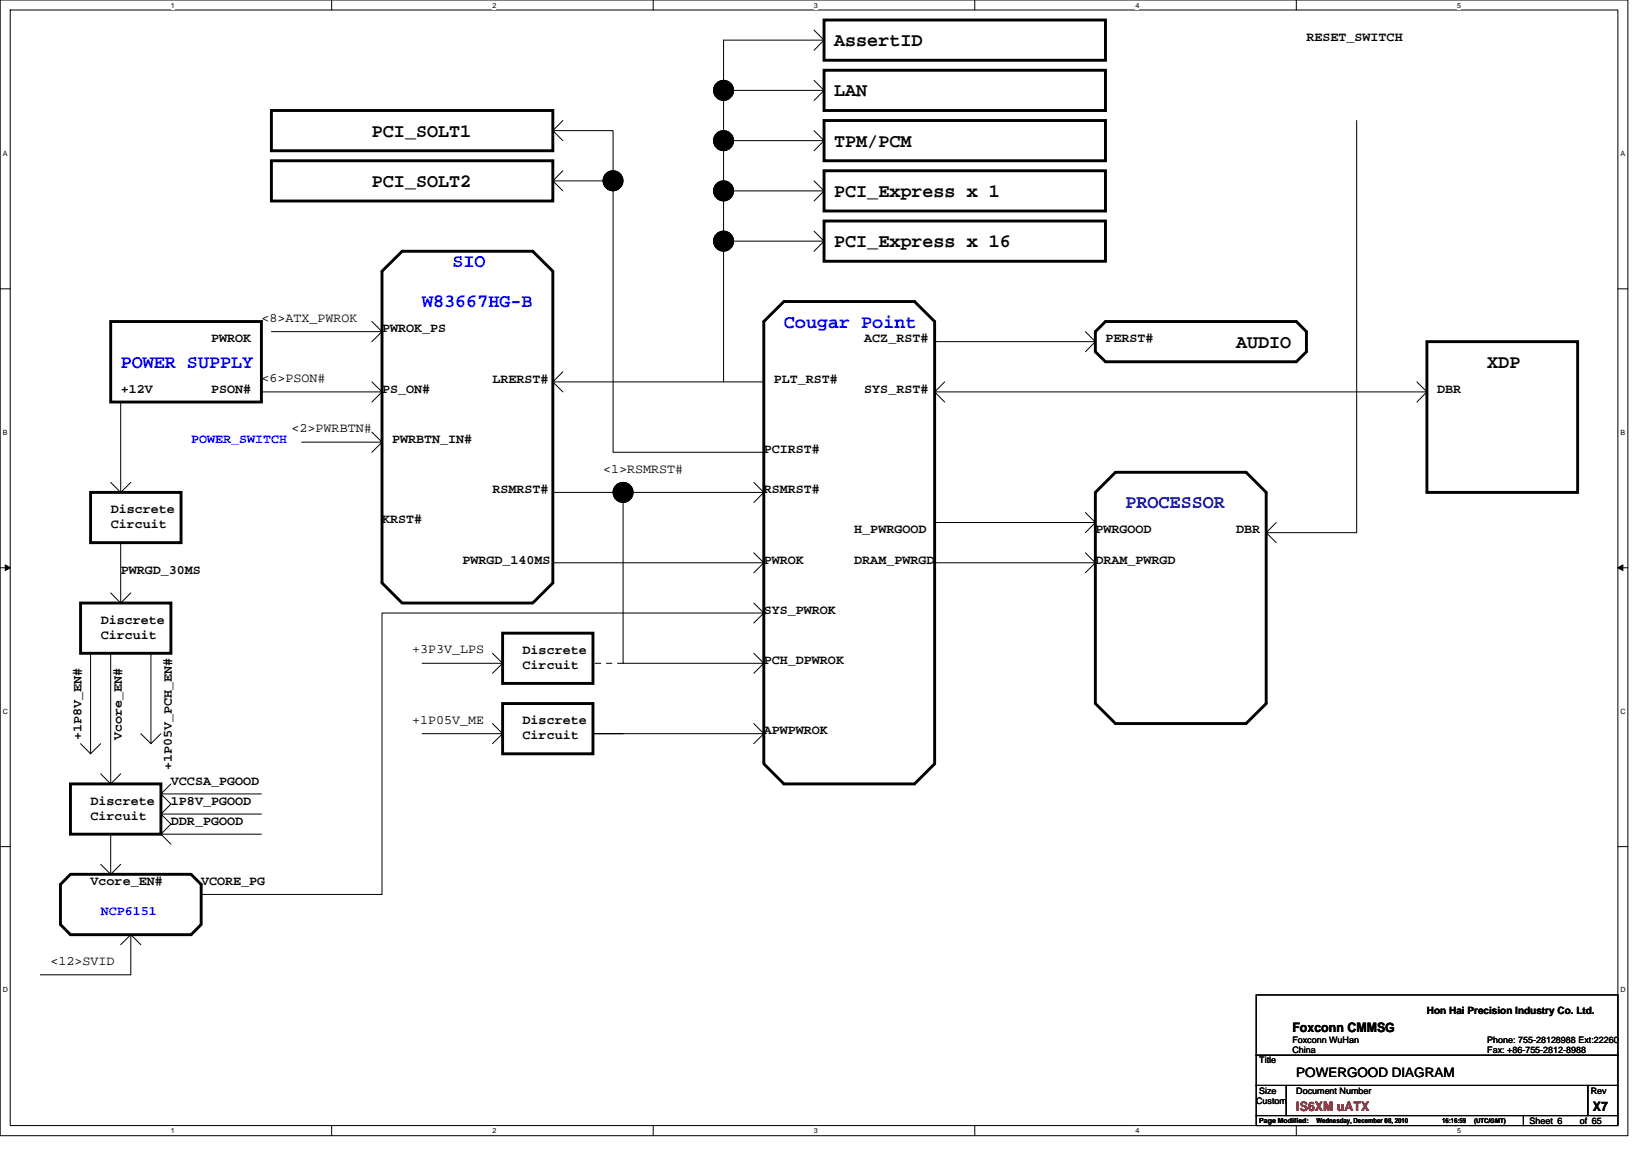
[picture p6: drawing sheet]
<svg xmlns="http://www.w3.org/2000/svg" width="297mm" height="210mm" viewBox="0 0 297 210" stroke-linecap="round" stroke-linejoin="round" font-family="sans-serif">
<path d="M0 0h296.3v206.7h-296.3zM1.9 1.8h292.6v203h-292.6z" fill="none" stroke="#000" stroke-width=".18"/>
<g fill="#fff">
<path d="M31.1 .2h.7v1.5h-.7z"/>
<path d="M31.1 205h.7v1.5h-.7z"/>
</g>
<path d="M60.4 0v1.8M60.4 204.8v1.8" fill="none" stroke="#000" stroke-width=".18"/>
<g fill="#fff">
<path d="M89.6 .2h.7v1.5h-.7z"/>
<path d="M89.6 205h.7v1.5h-.7z"/>
</g>
<path d="M118.9 0v1.8M118.9 204.8v1.8" fill="none" stroke="#000" stroke-width=".18"/>
<g fill="#fff">
<path d="M148.1 .2h.8v1.5h-.8z"/>
<path d="M148.1 205h.8v1.5h-.8z"/>
</g>
<path d="M177.4 0v1.8M177.4 204.8v1.8" fill="none" stroke="#000" stroke-width=".18"/>
<g fill="#fff">
<path d="M206.7 .2h.7v1.5h-.7z"/>
<path d="M206.7 205h.7v1.5h-.7z"/>
</g>
<path d="M235.9 0v1.8M235.9 204.8v1.8" fill="none" stroke="#000" stroke-width=".18"/>
<g fill="#fff">
<path d="M265.2 .2h.7v1.5h-.7z"/>
<path d="M265.2 205h.7v1.5h-.7z"/>
<path d="M.5 27.2h.9v1.4h-.9z"/>
<path d="M294.9 27.2h.9v1.4h-.9z"/>
<path d="M.5 77.9h.9v1.5h-.9z"/>
<path d="M294.9 77.9h.9v1.5h-.9z"/>
</g>
<path d="M0 52.6h1.9M294.5 52.6h1.8" fill="none" stroke="#000" stroke-width=".18"/>
<g fill="#fff">
<path d="M.5 128.7h1v1.4h-1z"/>
<path d="M294.9 128.7h1v1.4h-1z"/>
</g>
<path d="M0 103.3h1.9M294.5 103.3h1.8" fill="none" stroke="#000" stroke-width=".18"/>
<path d="M.9 102.8l1 .5-1 .5zM294.5 103.3l.9-.5v1z" fill="#000" stroke="#000" stroke-width=".18"/>
<g fill="#fff">
<path d="M.5 179.4h1v1.5h-1z"/>
<path d="M294.9 179.4h1v1.5h-1z"/>
</g>
<g fill="none" stroke="#000" stroke-width=".18">
<path d="M131.7 16.4h18.3M148.2 14.6l1.8 1.8M148.2 5.5l1.8 1.8M150 16.4l-1.8 1.9M150 7.3l-1.8 1.8M150 7.3h-18.3v62.2M100.6 23.8l1.8 1.8M100.6 23.8h11v58.5h27.4M102.4 21.9l-1.8 1.9M102.4 31.1l-1.8 1.8M111.6 32.9h-11l1.8 1.8M131.7 34.7h18.3"/>
<path d="M131.7 25.6h18.3M148.2 32.9l1.8 1.8M148.2 23.8l1.8 1.8M150 34.7l-1.8 1.9M150 25.6l-1.8 1.8M246.9 21.9v49.4M67.7 58.5l1.8 1.8M131.7 43.9h18.3M148.2 42.1l1.8 1.8M150 43.9l-1.8 1.8M22 73.2v16.4M47.6 71.3h21.9"/>
<path d="M49.4 60.3h20.1M67.7 78.6l1.8 1.9M67.7 69.5l1.8 1.8M69.5 60.3l-1.8 1.9M69.5 71.3l-1.8 1.9M100.6 69.5l1.8 1.8M100.6 69.5h38.4M102.4 67.6l-1.8 1.9M170.1 62.2h29.3M170.1 71.3h76.8M170.1 71.3l1.8 1.9M171.9 69.5l-1.8 1.8"/>
<path d="M197.5 60.3l1.9 1.9M199.4 62.2l-1.9 1.8M246.9 71.3h12.8M246.9 71.3v25.6h-16.4M257.9 69.5l1.8 1.8M259.7 71.3l-1.8 1.9M20.1 87.8l1.9 1.8M22 98.7v11M23.8 87.8l-1.8 1.8M54.9 80.5h14.6M69.5 80.5l-1.8 1.8M100.6 89.6h38.4"/>
<path d="M113.4 89.6v31.1h25.6M137.2 87.8l1.8 1.8M139 89.6l-1.8 1.8M170.1 95.1h29.3M197.5 93.3l1.9 1.8M199.4 95.1l-1.9 1.8M230.5 96.9l1.8 1.8M232.3 95.1l-1.8 1.8M16.5 118.9v18.3M20.1 107.9l1.9 1.8M20.1 118.9v23.7M23.8 107.9l-1.8 1.8"/>
<path d="M27.5 118.9v16.4M89.6 118.9l1.9 1.8M100.6 102.4h38.4M137.2 109.7l1.8 1.8M137.2 100.6l1.8 1.8M137.2 118.9l1.8 1.8M139 111.5h-69.5v51.3h-32.9M139 111.5l-1.8 1.9M139 102.4l-1.8 1.8M170.1 102.4h29.3M197.5 100.6l1.9 1.8M199.4 102.4l-1.9 1.8"/>
<path d="M14.7 135.3l1.8 1.9M18.3 135.3l-1.8 1.9M25.6 133.5l1.9 1.8M29.3 133.5l-1.8 1.8M76.8 120.7h14.7M76.8 133.5h14.7M89.6 131.7l1.9 1.8M91.5 120.7l-1.9 1.8M91.5 133.5l-1.9 1.8M113.4 133.5h-5.5h31.1M137.2 131.7l1.8 1.8M139 120.7l-1.8 1.8"/>
<path d="M139 133.5l-1.8 1.8M0 154.1h1.9M18.3 157.3l1.8 1.8M18.3 140.8l1.8 1.8M20.1 151.8v7.3M22 157.3l-1.9 1.8M22 140.8l-1.9 1.8M29.3 144.5l1.8 1.8-1.8 1.8h18.3M29.3 148.1l1.8 1.8-1.8 1.9M31.1 142.6l-1.8 1.9h18.3M47.6 151.8h-18.3l1.8 1.8M294.5 154.1h1.8"/>
<path d="M23.8 170.1v7.3h-16.5M23.8 170.1l-1.8 1.8M23.8 170.1l1.8 1.8M228.6 181h65.9v11h-65.9zM228.6 192h65.9v5.5h-65.9zM228.6 197.5h5.5v5.5h-5.5zM234.1 197.5h54.9v5.5h-54.9zM289 197.5h5.5v5.5h-5.5zM228.6 203h48.7v1.8h-48.7zM277.3 203h17.2v1.8h-17.2z"/>
</g>
<g fill="none" stroke="#000" stroke-width=".53">
<path d="M150 12.8h51.2v7.3h-51.2zM150 3.6h51.2v7.4h-51.2zM49.4 29.3h51.2v7.3h-51.2zM49.4 20.1h51.2v7.3h-51.2zM150 31.1h51.2v7.3h-51.2zM150 21.9h51.2v7.4h-51.2zM20.1 58.5h27.5v14.7h-27.5zM69.5 49.4l3.7-3.7h23.8l3.6 3.7v56.7l-3.6 3.6h-23.8l-3.7-3.6zM139 58.5l3.7-3.6h23.8l3.6 3.6v80.5l-3.6 3.6h-23.8l-3.7-3.6zM150 40.2h51.2v7.3h-51.2zM199.4 60.3l1.8-1.8h34.7l1.9 1.8v3.7l-1.9 1.8h-34.7l-1.8-1.8zM259.7 62.2h27.4v27.4h-27.4z"/>
<path d="M16.5 89.6h16.5v9.1h-16.5zM199.4 89.6l3.6-3.7h23.8l3.7 3.7v38.4l-3.7 3.7h-23.8l-3.6-3.7zM14.7 109.7h16.4v9.2h-16.4zM91.5 115.2h16.4v9.2h-16.4zM91.5 128h16.4v9.2h-16.4zM12.8 142.6h16.5v9.2h-16.5zM12.8 159.1h22l1.8 1.8v7.3l-1.8 1.9h-22l-1.8-1.9v-7.3z"/>
</g>
<g fill="#000" stroke="#000" stroke-width=".18">
<circle cx="131.7" cy="16.4" r="1.82"/>
<circle cx="111.6" cy="32.9" r="1.82"/>
<circle cx="131.7" cy="34.7" r="1.82"/>
<circle cx="131.7" cy="25.6" r="1.82"/>
<circle cx="131.7" cy="43.9" r="1.82"/>
<circle cx="113.4" cy="89.6" r="1.82"/>
</g>
<path d="M107.9 120.7h.1M107.9 133.5h.1M113.4 120.7h-5.5" fill="none" stroke="#000" stroke-width=".18" stroke-dasharray="1 1 1 1 1 1 1 1"/>
<g font-size="3.5">
<text x="151.8" y="8.4">AssertID</text>
<text x="151.8" y="17.5">LAN</text>
<text x="67.7" y="24.8">PCI_SOLT1</text>
<text x="151.8" y="26.7">TPM/PCM</text>
<text x="67.7" y="34">PCI_SOLT2</text>
<text x="151.8" y="35.8">PCI_Express x 1</text>
<text x="151.8" y="45">PCI_Express x 16</text>
<text x="225" y="63.3">AUDIO</text>
<text x="270.7" y="66.9">XDP</text>
</g>
<g font-size="3.5" fill="#00f">
<text x="82.3" y="48.6">SIO</text>
<text x="76.8" y="55.9">W83667HG-B</text>
<text x="142.7" y="59.6">Cougar Point</text>
<text x="22" y="66.9">POWER SUPPLY</text>
</g>
<text font-size="3.5" fill="#0000a0" x="204.8" y="92.5">PROCESSOR</text>
<g font-size="2.4">
<text x="237.8" y="7.5">RESET_SWITCH</text>
<text x="47.6" y="58.5">&lt;8&gt;ATX_PWROK</text>
<text x="38.4" y="62.3">PWROK</text>
<text x="69.5" y="60.5">PWROK_PS</text>
<text x="157.3" y="62.3">ACZ_RST#</text>
<text x="201.2" y="62.3">PERST#</text>
<text x="22" y="71.5">+12V</text>
<text x="38.4" y="71.5">PSON#</text>
<text x="47.6" y="69.5">&lt;6&gt;PSON#</text>
<text x="69.5" y="71.5">PS_ON#</text>
<text x="89.6" y="69.6">LRERST#</text>
<text x="140.8" y="69.6">PLT_RST#</text>
<text x="157.3" y="71.5">SYS_RST#</text>
<text x="261.6" y="71.5">DBR</text>
<text x="53.1" y="78.7">&lt;2&gt;PWRBTN#</text>
<text x="71.3" y="80.6">PWRBTN_IN#</text>
<text x="139" y="82.4">PCIRST#</text>
<text x="89.6" y="89.7">RSMRST#</text>
<text x="109.8" y="86">&lt;1&gt;RSMRST#</text>
<text x="139" y="89.7">RSMRST#</text>
<text x="20.1" y="93.4">Discrete</text>
<text x="69.5" y="95.2">KRST#</text>
<text x="20.1" y="96.1">Circuit</text>
<text x="155.5" y="97">H_PWRGOOD</text>
<text x="199.4" y="97">PWRGOOD</text>
<text x="225" y="97">DBR</text>
<text x="22" y="104.4">PWRGD_30MS</text>
<text x="84.2" y="102.6">PWRGD_140MS</text>
<text x="139" y="102.6">PWROK</text>
<text x="155.5" y="102.6">DRAM_PWRGD</text>
<text x="199.4" y="102.6">DRAM_PWRGD</text>
<text x="18.3" y="113.5">Discrete</text>
<text x="139" y="111.7">SYS_PWROK</text>
<text x="18.3" y="116.2">Circuit</text>
<text x="75" y="118.9">+3P3V_LPS</text>
<text x="95.1" y="119">Discrete</text>
<text x="95.1" y="121.7">Circuit</text>
<text x="139" y="120.8">PCH_DPWROK</text>
<text x="75" y="131.7">+1P05V_ME</text>
<text x="95.1" y="131.8">Discrete</text>
<text x="14.8" y="134.6" transform="rotate(-90 14.8 134.6)">+1P8V_EN#</text>
<text x="22.2" y="134.6" transform="rotate(-90 22.2 134.6)">Vcore_EN#</text>
<text x="95.1" y="134.5">Circuit</text>
<text x="139" y="133.6">APWPWROK</text>
<text x="31.1" y="142.8">VCCSA_PGOOD</text>
<text x="31.3" y="140.1" transform="rotate(-90 31.3 140.1)">+1P05V_PCH_EN#</text>
<text x="16.5" y="146.4">Discrete</text>
<text x="16.5" y="149.1">Circuit</text>
<text x="31.1" y="146.4">1P8V_PGOOD</text>
<text x="31.1" y="150.1">DDR_PGOOD</text>
<text x="16.5" y="161.1">Vcore_EN#</text>
<text x="36.6" y="161.1">VCORE_PG</text>
<text x="9.2" y="175.6">&lt;12&gt;SVID</text>
<text x="235.2" y="187.8">Foxconn CMMSG</text>
<text x="235.9" y="196">POWERGOOD DIAGRAM</text>
<text x="289.9" y="202.1">X7</text>
</g>
<g font-size="2.4" fill="#00f">
<text x="34.8" y="80.6">POWER_SWITCH</text>
<text x="18.3" y="166.6">NCP6151</text>
</g>
<text font-size="2.4" fill="#f00" x="235.9" y="202.1">IS6XM uATX</text>
<text font-size="1.8" x="259.7" y="184.6">Hon Hai Precision Industry Co. Ltd.</text>
<g font-size="1.6">
<text x="235.2" y="189.8">Foxconn WuHan</text>
<text x="235.2" y="191.7">China</text>
<text x="270.7" y="189.8">Phone: 755-28128988 Ext:22260</text>
<text x="270.7" y="191.7">Fax: +86-755-2812-8988</text>
<text x="229.2" y="193.5">Title</text>
<text x="228.6" y="200.8">Custom</text>
<text x="229.2" y="199">Size</text>
<text x="235.9" y="199">Document Number</text>
<text x="289.5" y="199">Rev</text>
<text x="278.4" y="204.5">Sheet 6</text>
<text x="287.5" y="204.5">of 65</text>
</g>
<g font-size="1.3">
<text x="31.1" y="1.4">1</text>
<text x="89.6" y="1.4">2</text>
<text x="148.1" y="1.4">3</text>
<text x="206.7" y="1.4">4</text>
<text x="265.2" y="1.4">5</text>
<text x=".5" y="28.4">A</text>
<text x="294.9" y="28.4">A</text>
<text x=".5" y="79.1">B</text>
<text x="294.9" y="79.1">B</text>
<text x=".5" y="129.9">C</text>
<text x="294.9" y="129.9">C</text>
<text x=".5" y="180.6">D</text>
<text x="294.9" y="180.6">D</text>
<text x="31.1" y="206.2">1</text>
<text x="89.6" y="206.2">2</text>
<text x="148.1" y="206.2">3</text>
<text x="206.7" y="206.2">4</text>
<text x="229.2" y="204.4">Page Modified:</text>
<text x="239.6" y="204.4">Wednesday, December 08, 2010</text>
<text x="262.5" y="204.4">16:16:59</text>
<text x="265.2" y="206.2">5</text>
</g>
<text font-size="1.2" x="268.3" y="204.3">(UTC/GMT)</text>
</svg>
